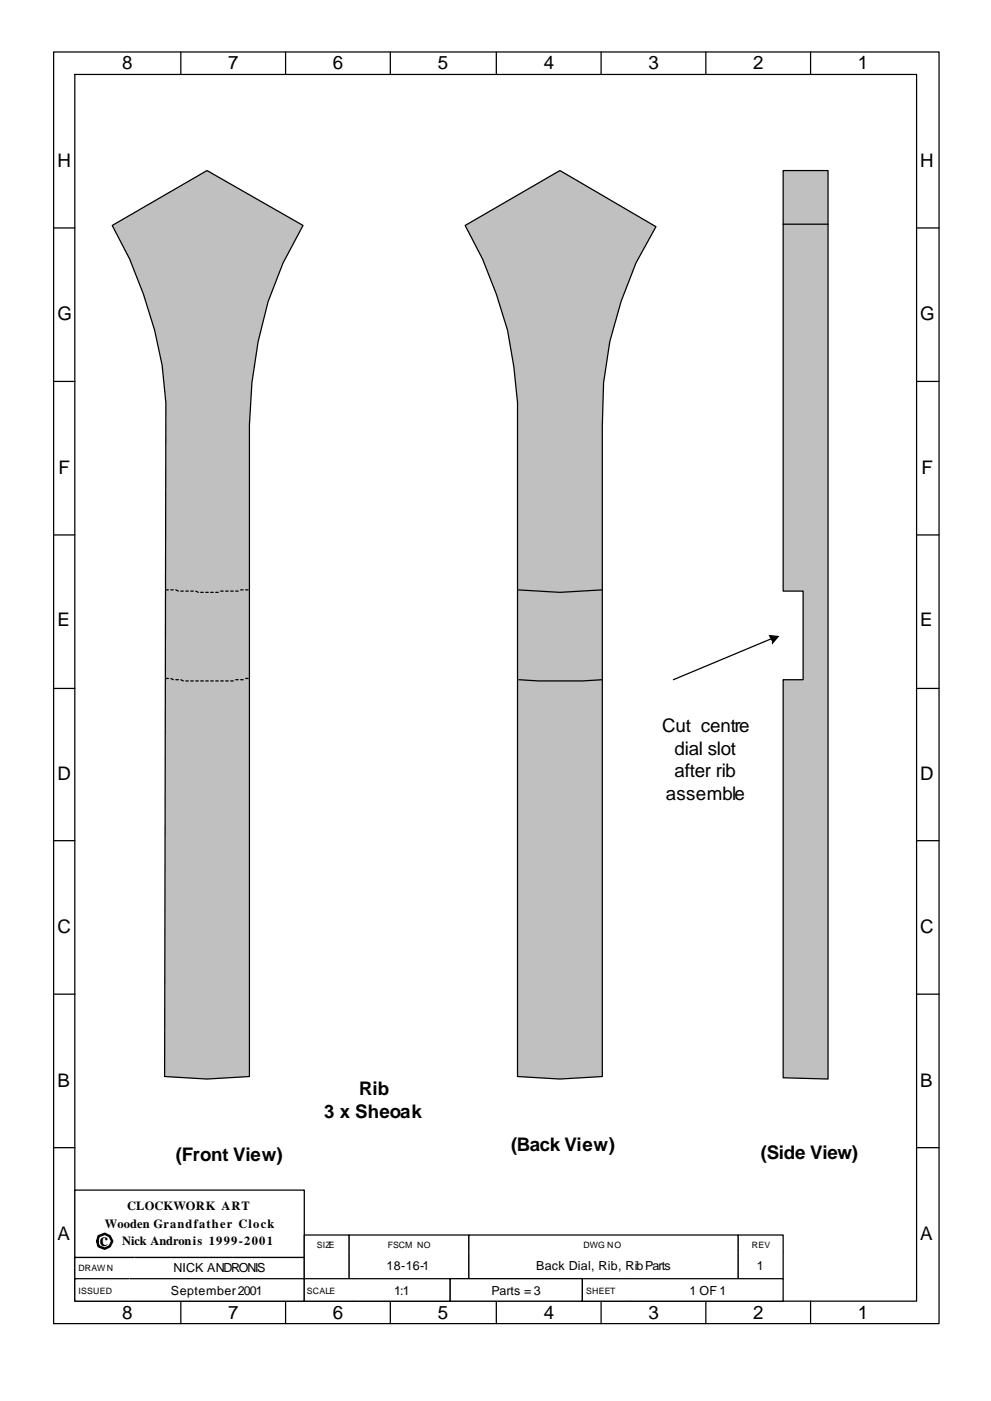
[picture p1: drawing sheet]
<svg xmlns="http://www.w3.org/2000/svg" width="210mm" height="297mm" viewBox="0 0 210 297" stroke-linecap="round" stroke-linejoin="round" font-family="sans-serif">
<g fill="none" stroke="#000" stroke-width=".26">
<path d="M15.9 15.8h178.6v260.1h-178.6zM38.4 11v4.8M60.6 11v4.8M82.8 11v4.8M105.3 11v4.8M127.5 11v4.8M149.8 11v4.8M172 11v4.8M11.4 48.3h4.5M194.5 48.3h4.7M11.4 80.9h4.5M194.5 80.9h4.7"/>
<path d="M11.4 113.4h4.5M194.5 113.4h4.7M11.4 146h4.5M194.5 146h4.7M11.4 178.2h4.5M194.5 178.2h4.7M11.4 210.8h4.5M194.5 210.8h4.7M11.4 243.3h4.5M194.5 243.3h4.7M38.4 275.9v4.7M60.6 275.9v4.7"/>
<path d="M82.8 275.9v4.7M105.3 275.9v4.7M127.5 275.9v4.7M149.8 275.9v4.7M172 275.9v4.7"/>
</g>
<path d="M23.8 47.8l20.1-11.6 20.4 11.6a75.9 75.9 0 0 0-10.9 33.3l-.5 9v138.1l-9 .6-9-.6 .3-142.8a85.9 85.9 0 0 0-11.4-37.6z" fill-rule="evenodd" fill="#c0c0c0" stroke="#000" stroke-width=".26"/>
<g fill="none" stroke="#000" stroke-width=".26">
<path d="M35.2 125.1h.5M36.2 125.1h.6M37.3 125.1l.5 .2M38.4 125.3h.5M39.4 125.3h.6M40.5 125.3h.5M41.5 125.3l.6 .3M42.6 125.6h.5M43.7 125.6h.5M44.7 125.6h.5M45.8 125.6h.5M46.8 125.3h.6"/>
<path d="M47.9 125.3h.5M48.9 125.3h.6M50 125.3h.5M51.1 125.1h.5M52.1 125.1h.6M35.2 143.8h.5M36.2 143.8l.6 .3M37.3 144.1h.5M38.4 144.1l.5 .3M39.4 144.4h.6M40.5 144.4h.5M41.5 144.4h.6"/>
<path d="M42.6 144.4h.5M43.7 144.4h.5M44.7 144.4h.5M45.8 144.4h.5M46.8 144.4h.6M47.9 144.4h.5M48.9 144.4h.6M50 144.1h.5M51.1 144.1h.5M52.1 143.8h.6"/>
</g>
<path d="M98.7 47.8l20.1-11.6 20.4 11.9a77.2 77.2 0 0 0-11.4 42v138.1l-9 .6-9-.6v-142.8l-.8-7.7-1.3-7.7-2.4-7.6-2.9-7.5z" fill-rule="evenodd" fill="#c0c0c0" stroke="#000" stroke-width=".26"/>
<path d="M109.8 125.1l9 .5 9-.5M110.1 144.1a148.6 148.6 0 0 0 17.7 0" fill="none" stroke="#000" stroke-width=".26"/>
<path d="M166.2 36.2h9.5v192.6l-9.5-.3v-84.4h4.2v-18.8h-4.2z" fill-rule="evenodd" fill="#c0c0c0" stroke="#000" stroke-width=".26"/>
<path d="M11.4 11h187.8v269.6h-187.8zM166.2 47.5h9.5M163.8 135.4l-20.9 8.7" fill="none" stroke="#000" stroke-width=".26"/>
<path d="M163 134.6l2.4 .2-1.6 1.9v-.8z" fill-rule="evenodd" fill="#000"/>
<path d="M15.9 252.3h48.7v14.3h-48.7z" fill-rule="evenodd" fill="#fff" stroke="#000" stroke-width=".26"/>
<path d="M64.6 261.8h9.5v3.8h-9.5z" fill-rule="evenodd" fill="#fff"/>
<path d="M64.6 265.6v-3.8h9.5v3.8" fill="none" stroke="#000" stroke-width=".26"/>
<path d="M74.1 261.8h25.4v3.8h-25.4z" fill-rule="evenodd" fill="#fff"/>
<path d="M74.1 265.6v-3.8h25.4v3.8" fill="none" stroke="#000" stroke-width=".26"/>
<path d="M99.5 261.8h57.1v3.8h-57.1z" fill-rule="evenodd" fill="#fff"/>
<path d="M99.5 265.6v-3.8h57.1v3.8" fill="none" stroke="#000" stroke-width=".26"/>
<path d="M156.6 261.8h9.6v3.8h-9.6z" fill-rule="evenodd" fill="#fff"/>
<path d="M156.6 265.6v-3.8h9.6v3.8" fill="none" stroke="#000" stroke-width=".26"/>
<path d="M15.9 266.6h12.7v4.5h-12.7z" fill-rule="evenodd" fill="#fff"/>
<path d="M28.6 266.6h-12.7v4.5h12.7" fill="none" stroke="#000" stroke-width=".26"/>
<path d="M28.6 266.6h36v4.5h-36z" fill-rule="evenodd" fill="#fff"/>
<path d="M28.6 266.6h36v4.5h-36" fill="none" stroke="#000" stroke-width=".26"/>
<path d="M64.6 265.6h9.5v5.5h-9.5z" fill-rule="evenodd" fill="#fff"/>
<path d="M64.6 265.6v5.5h9.5v-5.5" fill="none" stroke="#000" stroke-width=".26"/>
<path d="M74.1 265.6h25.4v5.5h-25.4z" fill-rule="evenodd" fill="#fff"/>
<path d="M74.1 265.6v5.5h25.4v-5.5" fill="none" stroke="#000" stroke-width=".26"/>
<path d="M99.5 265.6h57.1v5.5h-57.1z" fill-rule="evenodd" fill="#fff"/>
<path d="M99.5 265.6v5.5h57.1v-5.5" fill="none" stroke="#000" stroke-width=".26"/>
<path d="M156.6 265.6h9.6v5.5h-9.6z" fill-rule="evenodd" fill="#fff"/>
<path d="M156.6 265.6v5.5h9.6v-5.5" fill="none" stroke="#000" stroke-width=".26"/>
<path d="M15.9 271.1h11.6v4.8h-11.6z" fill-rule="evenodd" fill="#fff"/>
<path d="M27.5 271.1h-11.6v4.8h11.6" fill="none" stroke="#000" stroke-width=".26"/>
<path d="M27.5 271.1h37.1v4.8h-37.1z" fill-rule="evenodd" fill="#fff"/>
<path d="M27.5 271.1h37.1v4.8h-37.1" fill="none" stroke="#000" stroke-width=".26"/>
<path d="M64.6 271.1h10.5v4.8h-10.5z" fill-rule="evenodd" fill="#fff"/>
<path d="M75.1 271.1h-10.5v4.8h10.5" fill="none" stroke="#000" stroke-width=".26"/>
<path d="M75.1 271.1h20.4v4.8h-20.4z" fill-rule="evenodd" fill="#fff"/>
<path d="M75.1 271.1h20.4v4.8h-20.4" fill="none" stroke="#000" stroke-width=".26"/>
<path d="M95.5 271.1h28.1v4.8h-28.1z" fill-rule="evenodd" fill="#fff" stroke="#000" stroke-width=".26"/>
<path d="M123.6 271.1h10.5v4.8h-10.5z" fill-rule="evenodd" fill="#fff"/>
<path d="M134.1 271.1h-10.5v4.8h10.5" fill="none" stroke="#000" stroke-width=".26"/>
<path d="M134.1 271.1h32.1v4.8h-32.1z" fill-rule="evenodd" fill="#fff"/>
<path d="M134.1 271.1h32.1v4.8h-32.1" fill="none" stroke="#000" stroke-width=".26"/>
<path d="M20.9 262.1l1.3-.5 1.1 .5 .5 1.1-.5 1-1.1 .6-1.3-.6-.3-1z" fill="none" stroke="#000" stroke-width=".53"/>
<g font-size="4">
<text x="25.9" y="14.7">8</text>
<text x="48.4" y="14.7">7</text>
<text x="70.6" y="14.7">6</text>
<text x="92.9" y="14.7">5</text>
<text x="115.4" y="14.7">4</text>
<text x="137.6" y="14.7">3</text>
<text x="159.8" y="14.7">2</text>
<text x="182" y="14.7">1</text>
<text x="12.2" y="35.4">H</text>
<text x="195.3" y="35.4">H</text>
<text x="12.2" y="67.9">G</text>
<text x="195.3" y="67.9">G</text>
<text x="12.4" y="100.5">F</text>
<text x="195.5" y="100.5">F</text>
<text x="12.2" y="132.7">E</text>
<text x="195.3" y="132.7">E</text>
<text x="140.5" y="155.2">Cut centre</text>
<text x="143.1" y="160">dial slot</text>
<text x="12.2" y="165.3">D</text>
<text x="143.1" y="164.7">after rib</text>
<text x="195.3" y="165.3">D</text>
<text x="141.3" y="169.5">assemble</text>
<text x="12.2" y="197.8">C</text>
<text x="195.3" y="197.8">C</text>
<text x="12.2" y="230.4">B</text>
<text x="76.2" y="232.2">Rib</text>
<text x="195.3" y="230.4">B</text>
<text x="68.8" y="237">3 x Sheoak</text>
<text x="108.5" y="244.1">(Back View)</text>
<text x="161.4" y="245.7">(Side View)</text>
<text x="37.3" y="246.2">(Front View)</text>
<text x="12.2" y="262.9">A</text>
<text x="195.3" y="262.9">A</text>
<text x="21.2" y="264.2">c</text>
<text x="25.9" y="279.6">8</text>
<text x="48.4" y="279.6">7</text>
<text x="70.6" y="279.6">6</text>
<text x="92.9" y="279.6">5</text>
<text x="115.4" y="279.6">4</text>
<text x="137.6" y="279.6">3</text>
<text x="159.8" y="279.6">2</text>
<text x="182" y="279.6">1</text>
</g>
<g font-size="2.6">
<text x="27" y="256.6">CLOCKWORK ART</text>
<text x="22.2" y="260.3">Wooden Grandfather Clock</text>
<text x="25.9" y="264">Nick Andronis 1999-2001</text>
<text x="36.8" y="269.8">NICK ANDRONIS</text>
<text x="82" y="269.3">18-16-1</text>
<text x="113.8" y="269.3">Back Dial, Rib, Rib Parts</text>
<text x="160.6" y="269.3">1</text>
<text x="36.2" y="274.5">September 2001</text>
<text x="83.6" y="274.5">1:1</text>
<text x="104.2" y="274.5">Parts = 3</text>
<text x="146.3" y="274.5">1 OF 1</text>
</g>
<g font-size="1.9">
<text x="16.7" y="269.5">DRAWN</text>
<text x="67.2" y="264.5">SIZE</text>
<text x="82.3" y="264.5">FSCM NO</text>
<text x="123.8" y="264.5">DWG NO</text>
<text x="159.5" y="264.5">REV</text>
<text x="16.7" y="274.3">ISSUED</text>
<text x="65.1" y="274.3">SCALE</text>
<text x="124.4" y="274.3">SHEET</text>
</g>
</svg>
